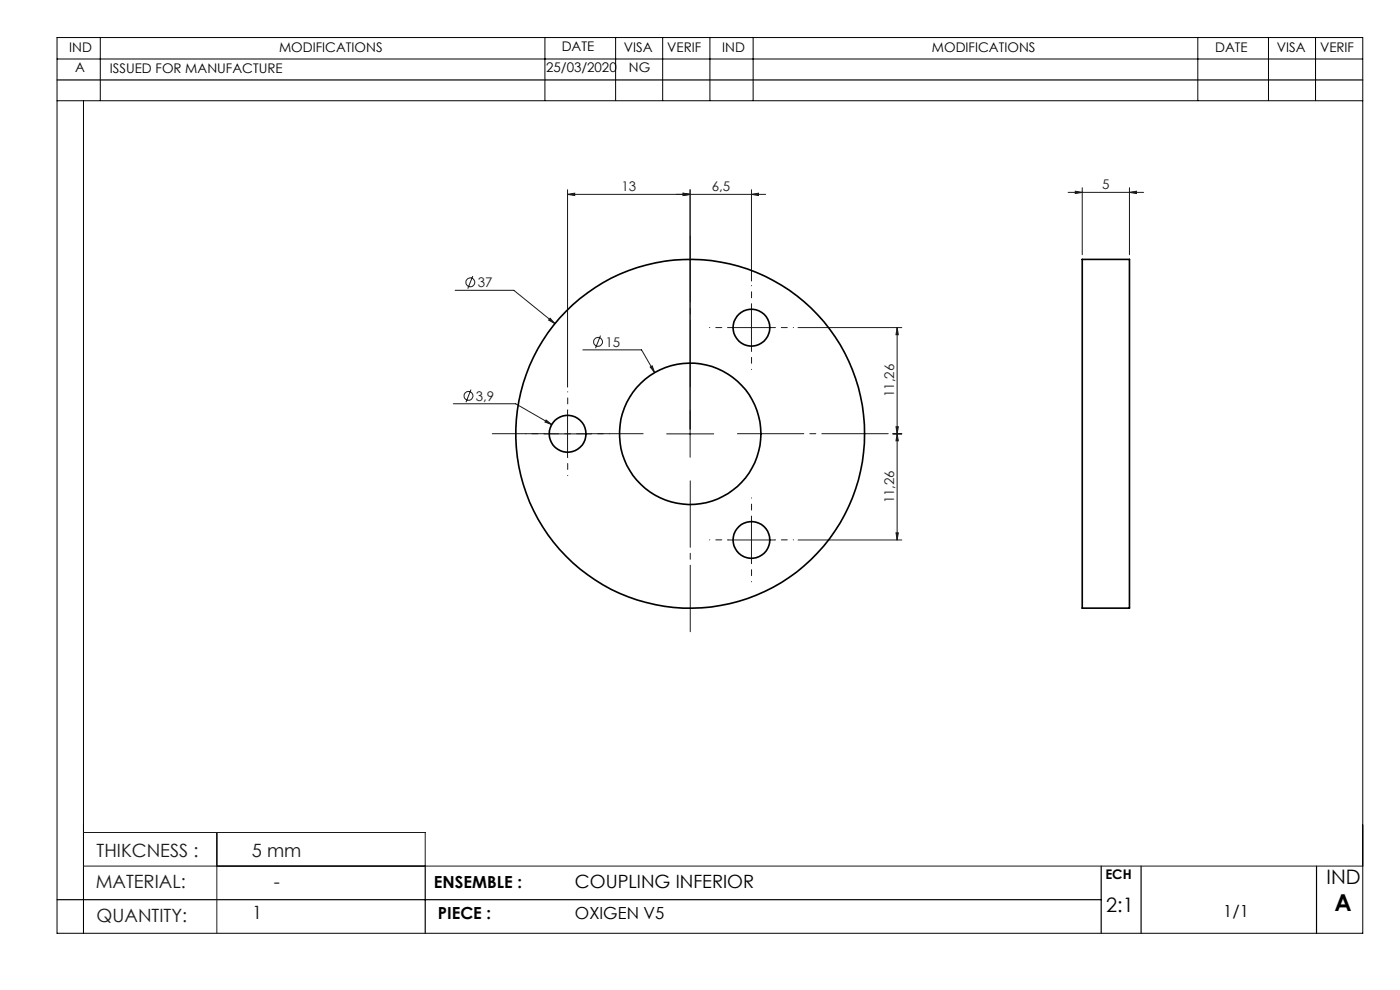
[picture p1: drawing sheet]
<svg xmlns="http://www.w3.org/2000/svg" width="297mm" height="210mm" viewBox="0 0 297 210" stroke-linecap="round" stroke-linejoin="round" font-family="sans-serif">
<g fill="none" stroke="#191924" stroke-width=".21">
<path d="M229.6 39.8v14.2M239.6 39.8v14.2M100.3 58.6l-1.1 2.6M120.4 41.2l1.5-.2v.5zM120.4 40.2v41.9M120.4 41.2h42M144.9 41l1.5 .2-1.5 .3zM146.4 40.2v56.8M159.4 41.2l1.5-.2v.5zM159.4 40.2v19.4M226.6 40.8h16M228.1 40.6l1.5 .2-1.5 .3z"/>
<path d="M239.6 40.8l1.5-.2v.5zM96.6 61.6h12.4l8.7 7M116.7 67.5l1 1.1-1.3-.7zM123.6 74.2h12.5l2.8 4.8M127.4 71.2l-1.1 2.7M137.9 77.8l.5-.2 .5 1.4zM154.4 69.5h10M159.4 64.5v10M169.3 69.5h22M190.3 69.5v45M190.3 69.5l.3 1.5h-.5zM96.2 85.6h13.2l7.7 4.5"/>
<path d="M99.9 82.6l-1.1 2.7M115.4 92h10M115.9 89.1l1.2 1-1.5-.6zM120.4 87v10M141.4 92h10M189.4 92h1.9M190.1 90.5h.5l-.3 1.5zM190.3 92l.3 1.5h-.5zM154.4 114.5h10M159.4 109.5v10M169.3 114.5h22M190.1 113h.5l-.3 1.5z"/>
<path d="M17.7 176.6h72.5v7.1M46 176.6v21.4M17.7 183.7h271.4"/>
<circle cx="99.8" cy="59.9" r=".95"/>
<circle cx="126.9" cy="72.5" r=".95"/>
<circle cx="99.4" cy="84" r=".94"/>
</g>
<path d="M136.4 92h-32M146.4 82v-32M156.4 92h32M146.4 102v32" fill="none" stroke="#191924" stroke-width=".21" stroke-dasharray="15.2 1.3 1.3 1.3" stroke-dashoffset="1.1"/>
<path d="M154.4 69.5h-3.9M159.4 64.5v-3.9M159.4 74.5v3.9M164.4 69.5h3.9M115.4 92h-3.9M120.4 87v-3.9M120.4 97v3.9M125.4 92h3.9M154.4 114.5h-3.9M159.4 109.5v-3.9M159.4 119.5v3.9M164.4 114.5h3.9" fill="none" stroke="#191924" stroke-width=".21" stroke-dasharray="15.2 1.3 1.3 1.3" stroke-dashoffset="15.2"/>
<g fill="none" stroke="#000" stroke-width=".21">
<path d="M12.1 12.5h277M12.1 8h277v190h-277zM21.3 8v13.3M115.6 8v13.3M130.6 8v13.3M140.6 8v13.3M150.6 8v13.3M159.8 8v13.3M254.1 8v13.3M269.1 8v13.3M279.1 8v13.3M12.1 21.4h277"/>
<path d="M17.7 21.4v176.6"/>
</g>
<path d="M12.1 17h277M12.1 190.8h221.5M90.2 183.7v14.3M233.6 183.7v14.3M242.1 183.7v14.3M279.3 183.7v14.3" fill="none" stroke="#000" stroke-width=".25"/>
<g fill="#191924">
<path d="M159.4 41.2l1.5-.2v.5zM144.9 41l1.5 .2-1.5 .3zM239.6 40.8l1.5-.2v.5zM228.1 40.6l1.5 .2-1.5 .3z"/>
<path d="M137.9 77.8l1 1.2-.5-1.4zM115.9 89.1l-.3 .4 1.5 .6zM116.7 67.5l-.3 .4 1.3 .7zM120.4 41.2l1.5-.2v.5zM144.9 41l1.5 .2-1.5 .3z"/>
<path d="M190.3 69.5l.3 1.5h-.5zM190.1 90.5h.5l-.3 1.5zM190.3 92l.3 1.5h-.5zM190.1 113h.5l-.3 1.5z"/>
</g>
<g fill="none" stroke="#000" stroke-width=".35">
<path d="M229.6 55h10v74h-10z"/>
<circle cx="159.4" cy="69.5" r="3.9"/>
<circle cx="120.4" cy="92" r="3.9"/>
<circle cx="146.4" cy="92" r="37"/>
<circle cx="146.4" cy="92" r="15"/>
<circle cx="159.4" cy="114.5" r="3.9"/>
</g>
<text font-size="4.9" x="283.1" y="193.3">A</text>
<g font-size="4.2">
<text x="281.4" y="187.6">IND</text>
<text x="234.7" y="193.4">2:1</text>
</g>
<g font-size="3.9" fill="#191924">
<text x="20.5" y="181.8">THIKCNESS :</text>
<text x="53.5" y="181.8">5 mm</text>
<text x="20.3" y="188.3">MATERIAL:</text>
<text x="58.1" y="188.4">-</text>
<text x="20.5" y="195.5">QUANTITY:</text>
<text x="53.5" y="195">1</text>
</g>
<text font-size="3.9" x="122" y="188.4">COUPLING INFERIOR</text>
<g font-size="3.5">
<text x="92.1" y="188.4">ENSEMBLE :</text>
<text x="92.9" y="195">PIECE :</text>
<text x="122" y="195">OXIGEN V5</text>
<text x="259.5" y="194.5">1/1</text>
</g>
<g font-size="2.8">
<text x="14.7" y="11">IND</text>
<text x="59.2" y="11">MODIFICATIONS</text>
<text x="119.2" y="10.9">DATE</text>
<text x="132.4" y="11">VISA</text>
<text x="141.5" y="11">VERIF</text>
<text x="153.2" y="11">IND</text>
<text x="197.7" y="11">MODIFICATIONS</text>
<text x="257.8" y="11">DATE</text>
<text x="270.9" y="11">VISA</text>
<text x="280" y="11.1">VERIF</text>
<text x="16" y="15.3">A</text>
<text x="23.3" y="15.5">ISSUED FOR MANUFACTURE</text>
<text x="115.9" y="15.3">25/03/2020</text>
<text x="133.4" y="15.3">NG</text>
<text x="234.5" y="186.5">ECH</text>
</g>
<g font-size="2.8" fill="#191924">
<text x="131.9" y="40.6">13</text>
<text x="151" y="40.6">6,5</text>
<text x="233.8" y="40.2">5</text>
<text x="101.3" y="60.9">37</text>
<text x="128.4" y="73.6">15</text>
<text x="101" y="85">3,9</text>
<text x="189.7" y="84.3" transform="rotate(-90 189.7 84.3)">11,26</text>
<text x="189.7" y="106.8" transform="rotate(-90 189.7 106.8)">11,26</text>
</g>
</svg>
